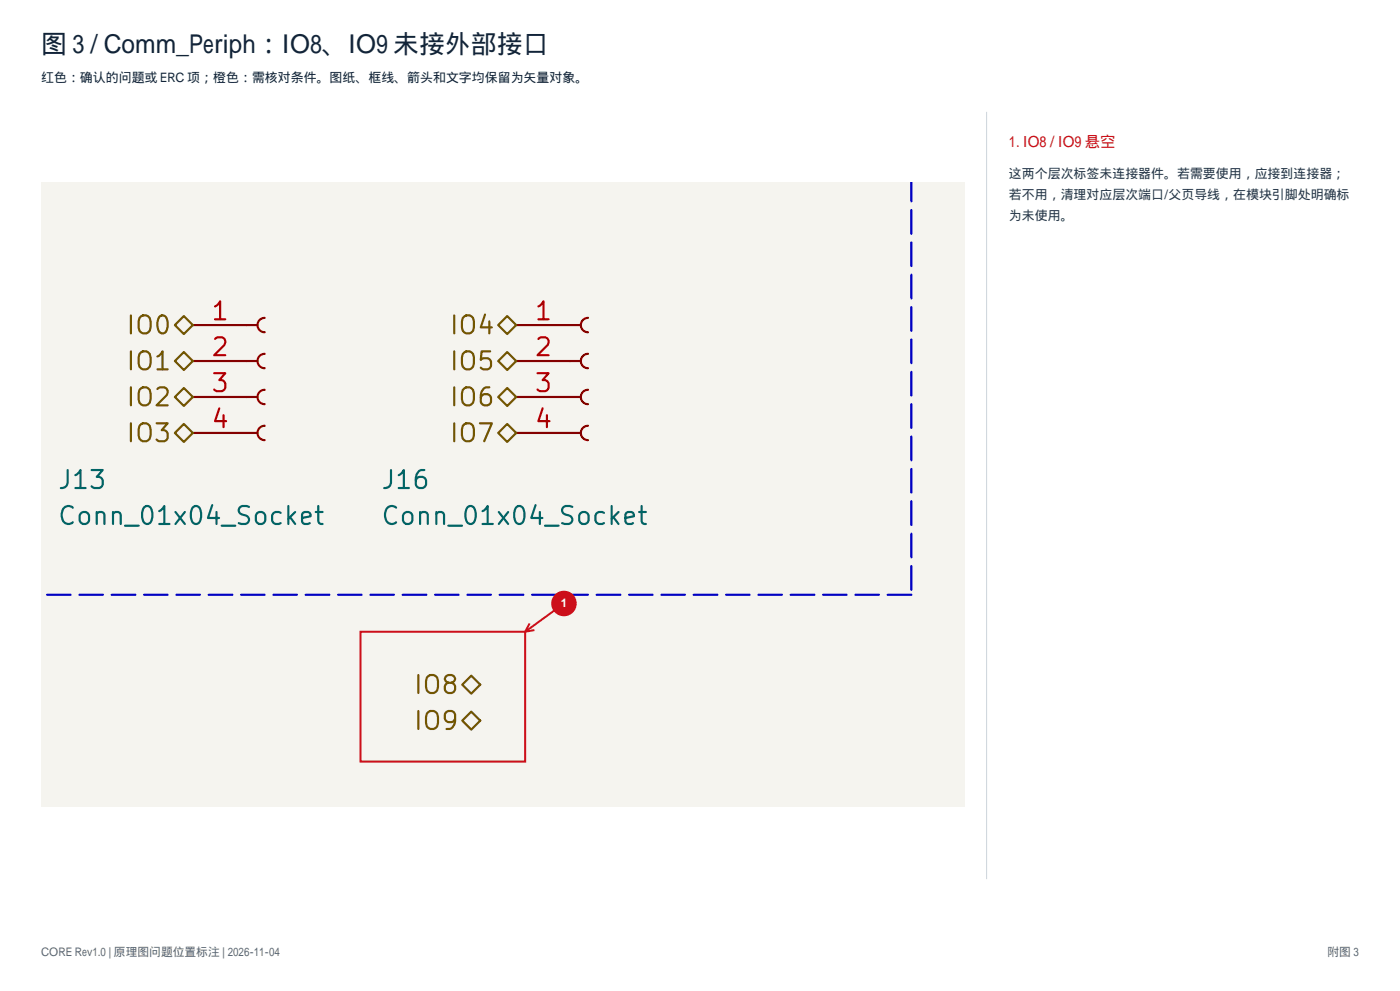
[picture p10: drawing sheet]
<svg xmlns="http://www.w3.org/2000/svg" width="420mm" height="297mm" viewBox="0 0 420 297" stroke-linecap="round" stroke-linejoin="round" font-family="sans-serif">
<path d="M12.3 54.6h277v187.2h-277z" fill="#f5f4ef" stroke="#f5f4ef" stroke-width=".3"/>
<g fill="none" stroke="#840000" stroke-width=".65">
<path d="M57.9 97.4h19.4M79.4 95.3a2.16 2.16 0 0 0-2.1 2.1 2.16 2.16 0 0 0 2.1 2.2M154.9 97.4h19.4M176.4 95.3a2.16 2.16 0 0 0-2.1 2.1 2.16 2.16 0 0 0 2.1 2.2M57.9 108.2h19.4M57.9 119h19.4M79.4 106a2.16 2.16 0 0 0-2.1 2.2 2.16 2.16 0 0 0 2.1 2.2M79.4 116.8a2.16 2.16 0 0 0-2.1 2.2 2.16 2.16 0 0 0 2.1 2.1M154.9 108.2h19.4M154.9 119h19.4M176.4 106a2.16 2.16 0 0 0-2.1 2.2 2.16 2.16 0 0 0 2.1 2.2M176.4 116.8a2.16 2.16 0 0 0-2.1 2.2 2.16 2.16 0 0 0 2.1 2.1"/>
<path d="M57.9 129.8h19.4M79.4 127.6a2.16 2.16 0 0 0-2.1 2.2 2.16 2.16 0 0 0 2.1 2.1M154.9 129.8h19.4M176.4 127.6a2.16 2.16 0 0 0-2.1 2.2 2.16 2.16 0 0 0 2.1 2.1"/>
</g>
<path d="M52.5 97.4l2.7-2.7 2.7 2.7-2.7 2.7zM149.5 97.4l2.7-2.7 2.7 2.7-2.7 2.7zM55.2 116.3l2.7 2.7-2.7 2.7-2.7-2.7zM55.2 105.5l2.7 2.7-2.7 2.7-2.7-2.7zM149.5 119l2.7-2.7 2.7 2.7-2.7 2.7zM149.5 108.2l2.7-2.7 2.7 2.7-2.7 2.7zM55.2 127.1l2.7 2.7-2.7 2.6-2.7-2.6zM149.5 129.8l2.7-2.7 2.7 2.7-2.7 2.6zM138.7 205.2l2.7-2.7 2.7 2.7-2.7 2.7zM138.7 216l2.7-2.7 2.7 2.7-2.7 2.7z" fill="none" stroke="#725600" stroke-width=".65"/>
<path d="M273.4 54.6v123.7M273.4 178.3h-261.1" fill="none" stroke="#0000c2" stroke-width=".65" stroke-dasharray="7.1 2.6"/>
<path d="M296 33.5v230" fill="none" stroke="#ccd4db" stroke-width=".3"/>
<path d="M108.2 189.3h49.3v39h-49.3zM158.9 186.8l-1.4 2.5M160.3 188.8l-2.8 .5M169.2 180.9l-11.7 8.4" fill="none" stroke="#cc0f1a" stroke-width=".6"/>
<circle cx="169.2" cy="180.9" r="3.5" fill="#cc0f1a" stroke="#cc0f1a" stroke-width=".6"/>
<text font-size="7.8" fill="#122438" x="12.3" y="15.9">图 3 / Comm_Periph：IO8、IO9 未接外部接口</text>
<g font-size="5.4" fill="#725600">
<text x="37.4" y="101.5">IO0</text>
<text x="134.5" y="101.5">IO4</text>
<text x="37.4" y="112.3">IO1</text>
<text x="134.5" y="112.3">IO5</text>
<text x="37.4" y="123.1">IO2</text>
<text x="134.5" y="123.1">IO6</text>
<text x="37.4" y="133.9">IO3</text>
<text x="134.5" y="133.9">IO7</text>
<text x="123.7" y="209.3">IO8</text>
<text x="123.7" y="220.1">IO9</text>
</g>
<g font-size="5.4" fill="#a90000">
<text x="62.9" y="97.3">1</text>
<text x="159.9" y="97.3">1</text>
<text x="62.9" y="108.1">2</text>
<text x="159.9" y="108.1">2</text>
<text x="62.9" y="118.9">3</text>
<text x="159.9" y="118.9">3</text>
<text x="62.9" y="129.6">4</text>
<text x="159.9" y="129.6">4</text>
</g>
<g font-size="5.4" fill="#006464">
<text x="16.9" y="147.9">J13</text>
<text x="113.9" y="147.9">J16</text>
<text x="16.9" y="158.7">Conn_01x04_Socket</text>
<text x="113.9" y="158.7">Conn_01x04_Socket</text>
</g>
<text font-size="4.6" fill="#cc0f1a" x="302.7" y="44.1">1. IO8 / IO9 悬空</text>
<text font-size="3.9" fill="#122438" x="12.3" y="24.7">红色：确认的问题或 ERC 项；橙色：需核对条件。图纸、框线、箭头和文字均保留为矢量对象。</text>
<g font-size="3.9" fill="#253747">
<text x="302.7" y="53.3">这两个层次标签未连接器件。若需要使用，应接到连接器；</text>
<text x="302.7" y="59.6">若不用，清理对应层次端口/父页导线，在模块引脚处明确标</text>
<text x="302.7" y="66">为未使用。</text>
</g>
<text font-size="3.5" fill="#fff" x="168.2" y="181.9">1</text>
<g font-size="3.5" fill="#666">
<text x="12.3" y="286.4">CORE Rev1.0 | 原理图问题位置标注 | 2026-11-04</text>
<text x="398.2" y="286.4">附图 3</text>
</g>
</svg>
